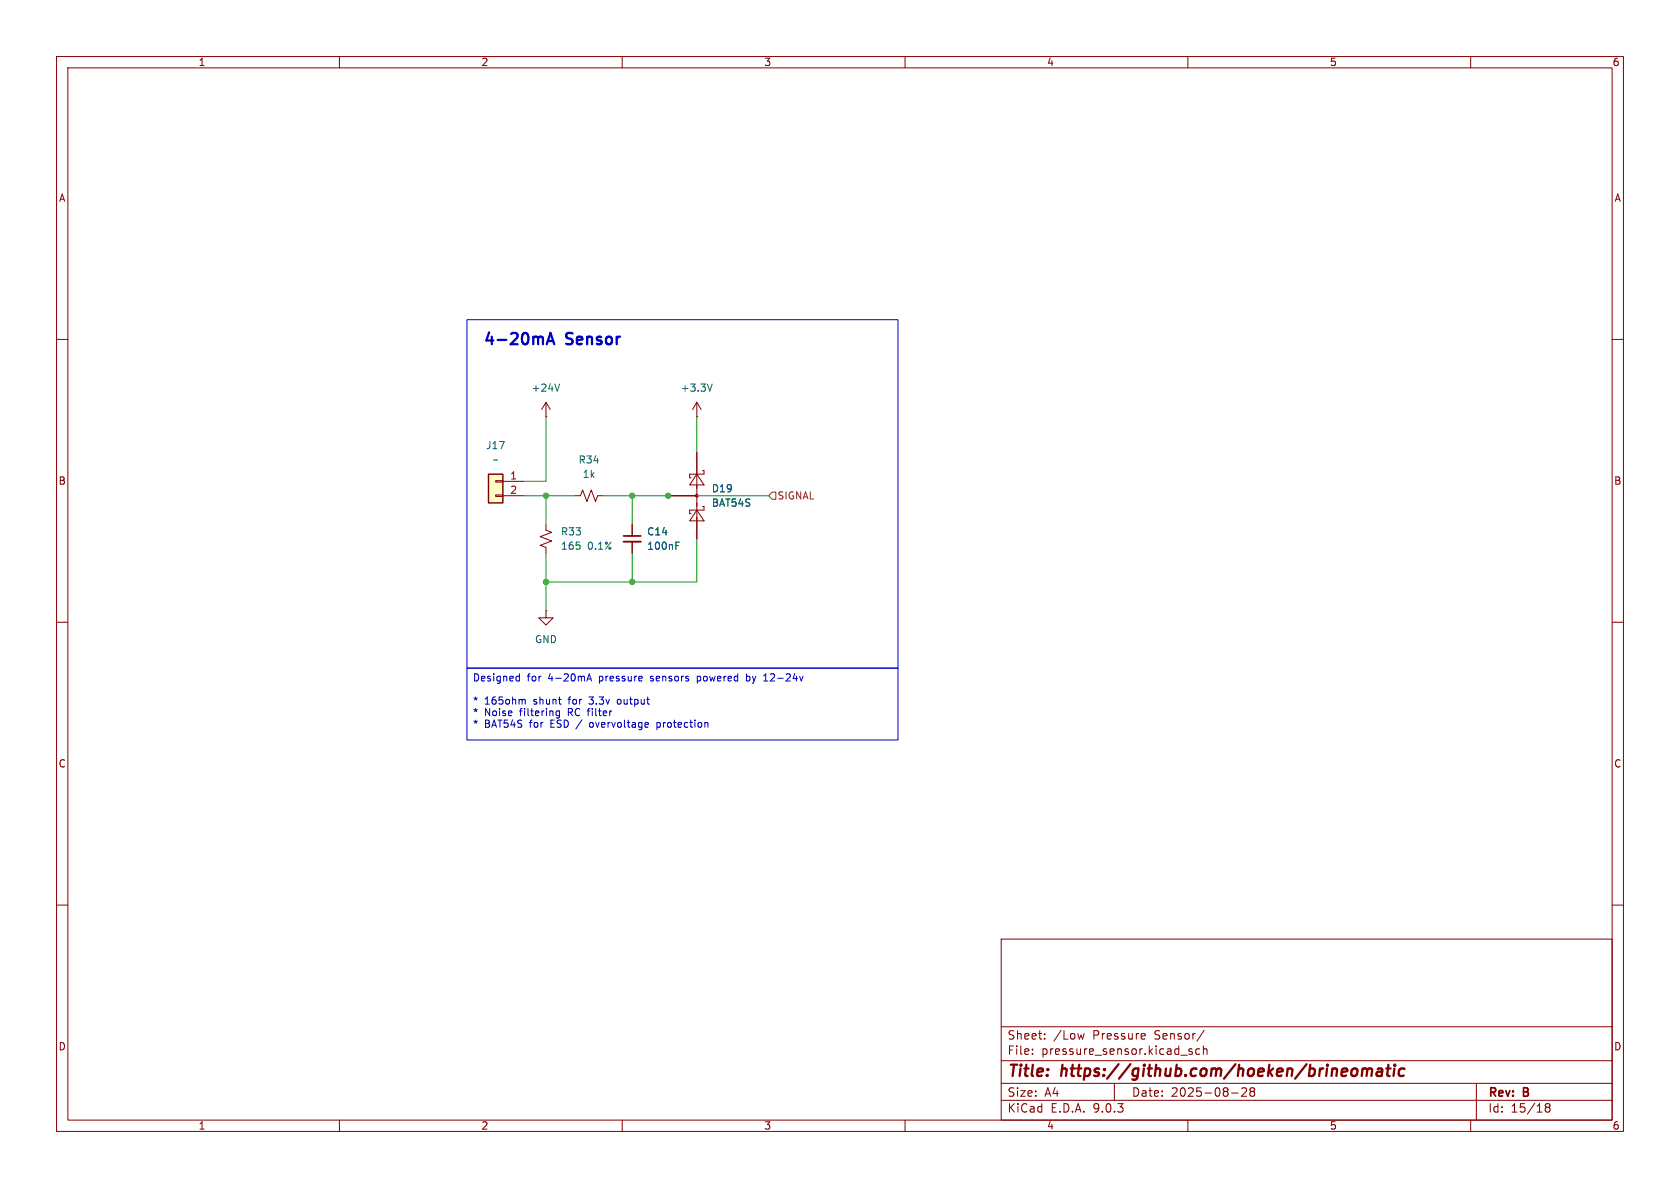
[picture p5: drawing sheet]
<svg xmlns="http://www.w3.org/2000/svg" width="297mm" height="210mm" viewBox="0 0 297 210" stroke-linecap="round" stroke-linejoin="round" font-family="sans-serif">
<g fill="none" stroke="#840000" stroke-width=".18">
<path d="M10 10h277v190h-277zM12 12h273v186h-273zM60 10v2M110 10v2M160 10v2M210 10v2M260 10v2M10 60h2M96.5 73.7h.1M96.5 71.1l-.7 1.3M96.5 71.1l.8 1.3M96.5 71.1v2.6"/>
<path d="M285 60h2M101.6 87.6h1l.4-1 .8 2 .7-2 .8 2 .4-1h1M10 110h2M285 110h2M10 160h2M177 166h108v32h-108zM285 160h2M60 198v2M110 198v2M160 198v2M177 194.5h108M177 191.5h108"/>
<path d="M177 187.5h108M177 181.5h108M182.5 186.3v.1M182.5 185.5v.1M184.7 183.6v.1M184.7 182.8v.1M191.7 182.7l-.3 1-.3-.7M197 191.5v3M202.2 182.7l.3 .4-.8 .1M202.4 183.6l-.2 .1M210 198v2M210.7 185.5l-.3-.1-.2 .2v.2l.5 .2v.3h-.5"/>
<path d="M212.1 185.5l-.4-.1-.3 .3v.4l.1 .2h.6M212.7 185.5l.3-.1 .3 .1 .1 .9M212.7 184.9v1.5M212.9 182.1l-1.3 2M217.7 193.2h1.2M220.3 192.4v.5l-.8 .9h.9M221 192.4v.3l.2 .2M221.2 192.9l-.2 .3v.5l.2 .1 .5-.1 .1-.2-.1-.4-.2-.2M221.2 192.9h.3M221.7 192.4l.1 .3-.3 .2M260 198v2M261 191.5v6.5"/>
<path d="M273.5 195.7l-.3-.2 .3-.4 .4 .1 .1 .2-.3 .3M273.5 195.7l-.3 .3v.5l.3 .1 .4-.1 .1-.2v-.4l-.3-.2M273.5 195.7h.2"/>
</g>
<g fill="none" stroke="#840000" stroke-width=".4">
<path d="M240.9 189.1a.49 .49 0 0 1 .8 .1M240.9 188.9l-.2 1.3M241.7 189.2a.5 .5 0 0 1 .8-.2l-.1 1.2M241.7 189.2l-.1 1M243.6 189l.2-.1 .5 .1v1.2M244.4 189.4h-.7a.4 .4 0 0 0-.4 .4 .4 .4 0 0 0 .3 .4l.7-.1M245.1 188.9h.7M245.5 188.2l-.3 1.7 .1 .2 .4 .1M246.5 188.9l-.2 1.3M246.6 188.2v.2M246.6 188.2l-.1 .1 .1 .1M246.6 188.2l.1 .1-.1 .1"/>
<path d="M248.3 189a.66 .66 0 0 0-1 .3v.5l.1 .3 .2 .1 .6-.1"/>
</g>
<path d="M98.9 67.9l-.4 1.3" fill="none" stroke="#006464" stroke-width=".18"/>
<path d="M86.4 83.8h2.5v5.1h-2.5z" fill="#ffffc2"/>
<path d="M86.4 83.8h2.5v5.1h-2.5z" fill="none" stroke="#840000" stroke-width=".25"/>
<g fill="none" stroke="#840000" stroke-width=".18">
<path d="M123.2 73.7h.1M123.2 71.1l-.8 1.3M123.2 71.1l.8 1.3M123.2 71.1v2.6M87.6 85h1.3v.2h-1.3zM87.6 87.5h1.3v.3h-1.3zM88.9 85.1h3.8M88.9 87.6h3.8M96.5 92.7v1l1 .4-2 .8 2 .7-2 .8 1 .4v1M111.8 92.7v2M111.8 95.8v2M118.1 87.6h5.1"/>
<path d="M123.2 90.2l1.3 1.9h-2.6zM123.2 83.8l1.3 1.9h-2.6zM123.2 80v15.3M124.2 89.5h.3v.7h-2.6v.6h.3M124.2 83.2h.3v.6h-2.6v.7h.3M96.5 108v1.2h1.3l-1.3 1.3-1.3-1.3h1.3M96.5 108h.1"/>
</g>
<path d="M125.9 67.9l-.4 1.3M119.5 96.4h.4M119.5 95.8h.6" fill="none" stroke="#006464" stroke-width=".18"/>
<circle cx="123.2" cy="87.6" r=".25" fill="#840000" stroke="#840000" stroke-width=".18"/>
<path d="M110.2 94.7h3.1" fill="none" stroke="#840000" stroke-width=".3"/>
<path d="M110.2 95.8h3.1" fill="none" stroke="#840000" stroke-width=".33"/>
<path d="M136.5 87h.7v1.3h-.7l-.6-.7z" fill="none" stroke="#725600" stroke-width=".18"/>
<path d="M96.5 73.7v11.4h-3.8M123.2 73.7v6.3M92.7 87.6h8.9M96.5 87.6v5.1M96.5 97.8v10.2M106.7 87.6h29.2M111.8 87.6v5.1M111.8 97.8v5.1M123.2 95.3v7.6h-26.7" fill="none" stroke="#009600" stroke-width=".18"/>
<g fill="none" stroke="#0000c2" stroke-width=".18">
<path d="M82.5 56.5h76.2v61.6h-76.2zM82.5 118.1h76.2v12.7h-76.2zM91.5 119.5l.3 .1M91.8 119.1v1.3M123.3 119.5v1.3M123.4 119.5l-.1 .1M132 119.1v1.3M132.3 119.5l-.3 .1M135.2 119.3l.2-.2v1.3M91.8 120.3l-.3 .1M92.5 123.6l.4 .2v.7M98.9 125.7v1l-.2 .2h-.3"/>
<path d="M98.9 125.7h-.4l-.2 .2 .1 .6h.5M103.7 120.4l.5-1.3 .4 1.3M103.9 120h.6M104.3 127.8l-.1 .2 .1 .5M109.2 123.7l-.1 .2 .1 .5M114.6 127.8v.2l-.6 .1M116.1 127.7v1.3M116.1 128.5l.4 .1M116.5 127.7l-.4 .1M123.3 120.3l.1 .1M132 120.3l.3 .1M135 120.4h.7"/>
</g>
<path d="M96.7 60.9l.6-2 .7 2M96.8 60.3h1" fill="none" stroke="#0000c2" stroke-width=".4"/>
<g fill="#009600" stroke="#009600" stroke-width=".18">
<circle cx="118.1" cy="87.6" r=".46"/>
<circle cx="96.5" cy="102.9" r=".46"/>
<circle cx="96.5" cy="87.6" r=".46"/>
<circle cx="111.8" cy="87.6" r=".46"/>
<circle cx="111.8" cy="102.9" r=".46"/>
</g>
<g font-size="2.8" fill="#0000c2">
<text x="85.3" y="61.5">4-20mA</text>
<text x="100.2" y="61.5">Sensor</text>
</g>
<g font-size="2.8" fill="#840000">
<text x="178" y="190.9">Title:</text>
<text x="187.7" y="190.9">https://github.com/hoeken/brineomatic</text>
</g>
<g font-size="2.1" fill="#840000">
<text x="178" y="184">Sheet:</text>
<text x="186.2" y="184">/Low</text>
<text x="193.2" y="184">Pressure</text>
<text x="204.3" y="184">Sensor/</text>
<text x="178" y="186.7">File:</text>
<text x="184.1" y="186.7">pressure_sensor.kicad_sch</text>
<text x="178" y="196.9">KiCad</text>
<text x="178" y="194.1">Size:</text>
<text x="184.7" y="194.1">A4</text>
<text x="185.7" y="196.9">E.D.A.</text>
<text x="193.3" y="196.9">9.0.3</text>
<text x="200" y="194.1">Date:</text>
<text x="207" y="194.1">2025-08-28</text>
<text x="263" y="194.3">Rev:</text>
<text x="263" y="196.9">Id:</text>
<text x="267.1" y="196.9">15/18</text>
<text x="269.4" y="194.3">B</text>
</g>
<g font-size="1.8" fill="#840000">
<text x="35" y="11.9">1</text>
<text x="85" y="11.9">2</text>
<text x="135" y="11.9">3</text>
<text x="185" y="11.9">4</text>
<text x="235" y="11.9">5</text>
<text x="285" y="11.9">6</text>
<text x="10.3" y="35.9">A</text>
<text x="285.3" y="35.9">A</text>
<text x="10.3" y="85.9">B</text>
<text x="285.3" y="85.9">B</text>
<text x="10.3" y="135.9">C</text>
<text x="285.3" y="135.9">C</text>
<text x="10.3" y="185.9">D</text>
<text x="285.3" y="185.9">D</text>
<text x="35" y="199.9">1</text>
<text x="85" y="199.9">2</text>
<text x="135" y="199.9">3</text>
<text x="185" y="199.9">4</text>
<text x="235" y="199.9">5</text>
<text x="285" y="199.9">6</text>
</g>
<g font-size="1.8" fill="#006464">
<text x="93.9" y="69.4">+24V</text>
<text x="120.2" y="69.4">+3.3V</text>
<text x="85.8" y="79.6">J17</text>
<text x="87.1" y="82.1">~</text>
<text x="102.2" y="82.1">R34</text>
<text x="102.9" y="84.7">1k</text>
<text x="125.7" y="89.8">BAT54S</text>
<text x="125.7" y="87.2">D19</text>
<text x="99.1" y="94.8">R33</text>
<text x="114.3" y="94.8">C14</text>
<text x="99.1" y="97.4">165</text>
<text x="103.9" y="97.4">0.1%</text>
<text x="114.3" y="97.4">100nF</text>
<text x="94.5" y="113.9">GND</text>
</g>
<g font-size="1.8" fill="#a90000">
<text x="90.1" y="84.8">1</text>
<text x="90.1" y="87.4">2</text>
</g>
<text font-size="1.8" fill="#725600" x="137.4" y="88.5">SIGNAL</text>
<g font-size="1.8" fill="#0000c2">
<text x="83.5" y="120.8">Designed</text>
<text x="83.5" y="124.9">*</text>
<text x="85.6" y="124.9">165ohm</text>
<text x="93.2" y="120.8">for</text>
<text x="94.4" y="124.9">shunt</text>
<text x="97" y="120.8">4-20mA</text>
<text x="100.8" y="124.9">for</text>
<text x="104.6" y="124.9">3.3v</text>
<text x="106.2" y="120.8">pressure</text>
<text x="109.8" y="124.9">output</text>
<text x="115.5" y="120.8">sensors</text>
<text x="123.9" y="120.8">powered</text>
<text x="132.8" y="120.8">by</text>
<text x="136.1" y="120.8">12-24v</text>
<text x="83.5" y="126.9">*</text>
<text x="83.5" y="129">*</text>
<text x="85.6" y="126.9">Noise</text>
<text x="85.6" y="129">BAT54S</text>
<text x="92" y="126.9">filtering</text>
<text x="93.8" y="129">for</text>
<text x="97.6" y="129">ESD /</text>
<text x="100.7" y="126.9">RC filter</text>
<text x="104.9" y="129">overvoltage</text>
<text x="117" y="129">protection</text>
</g>
</svg>
